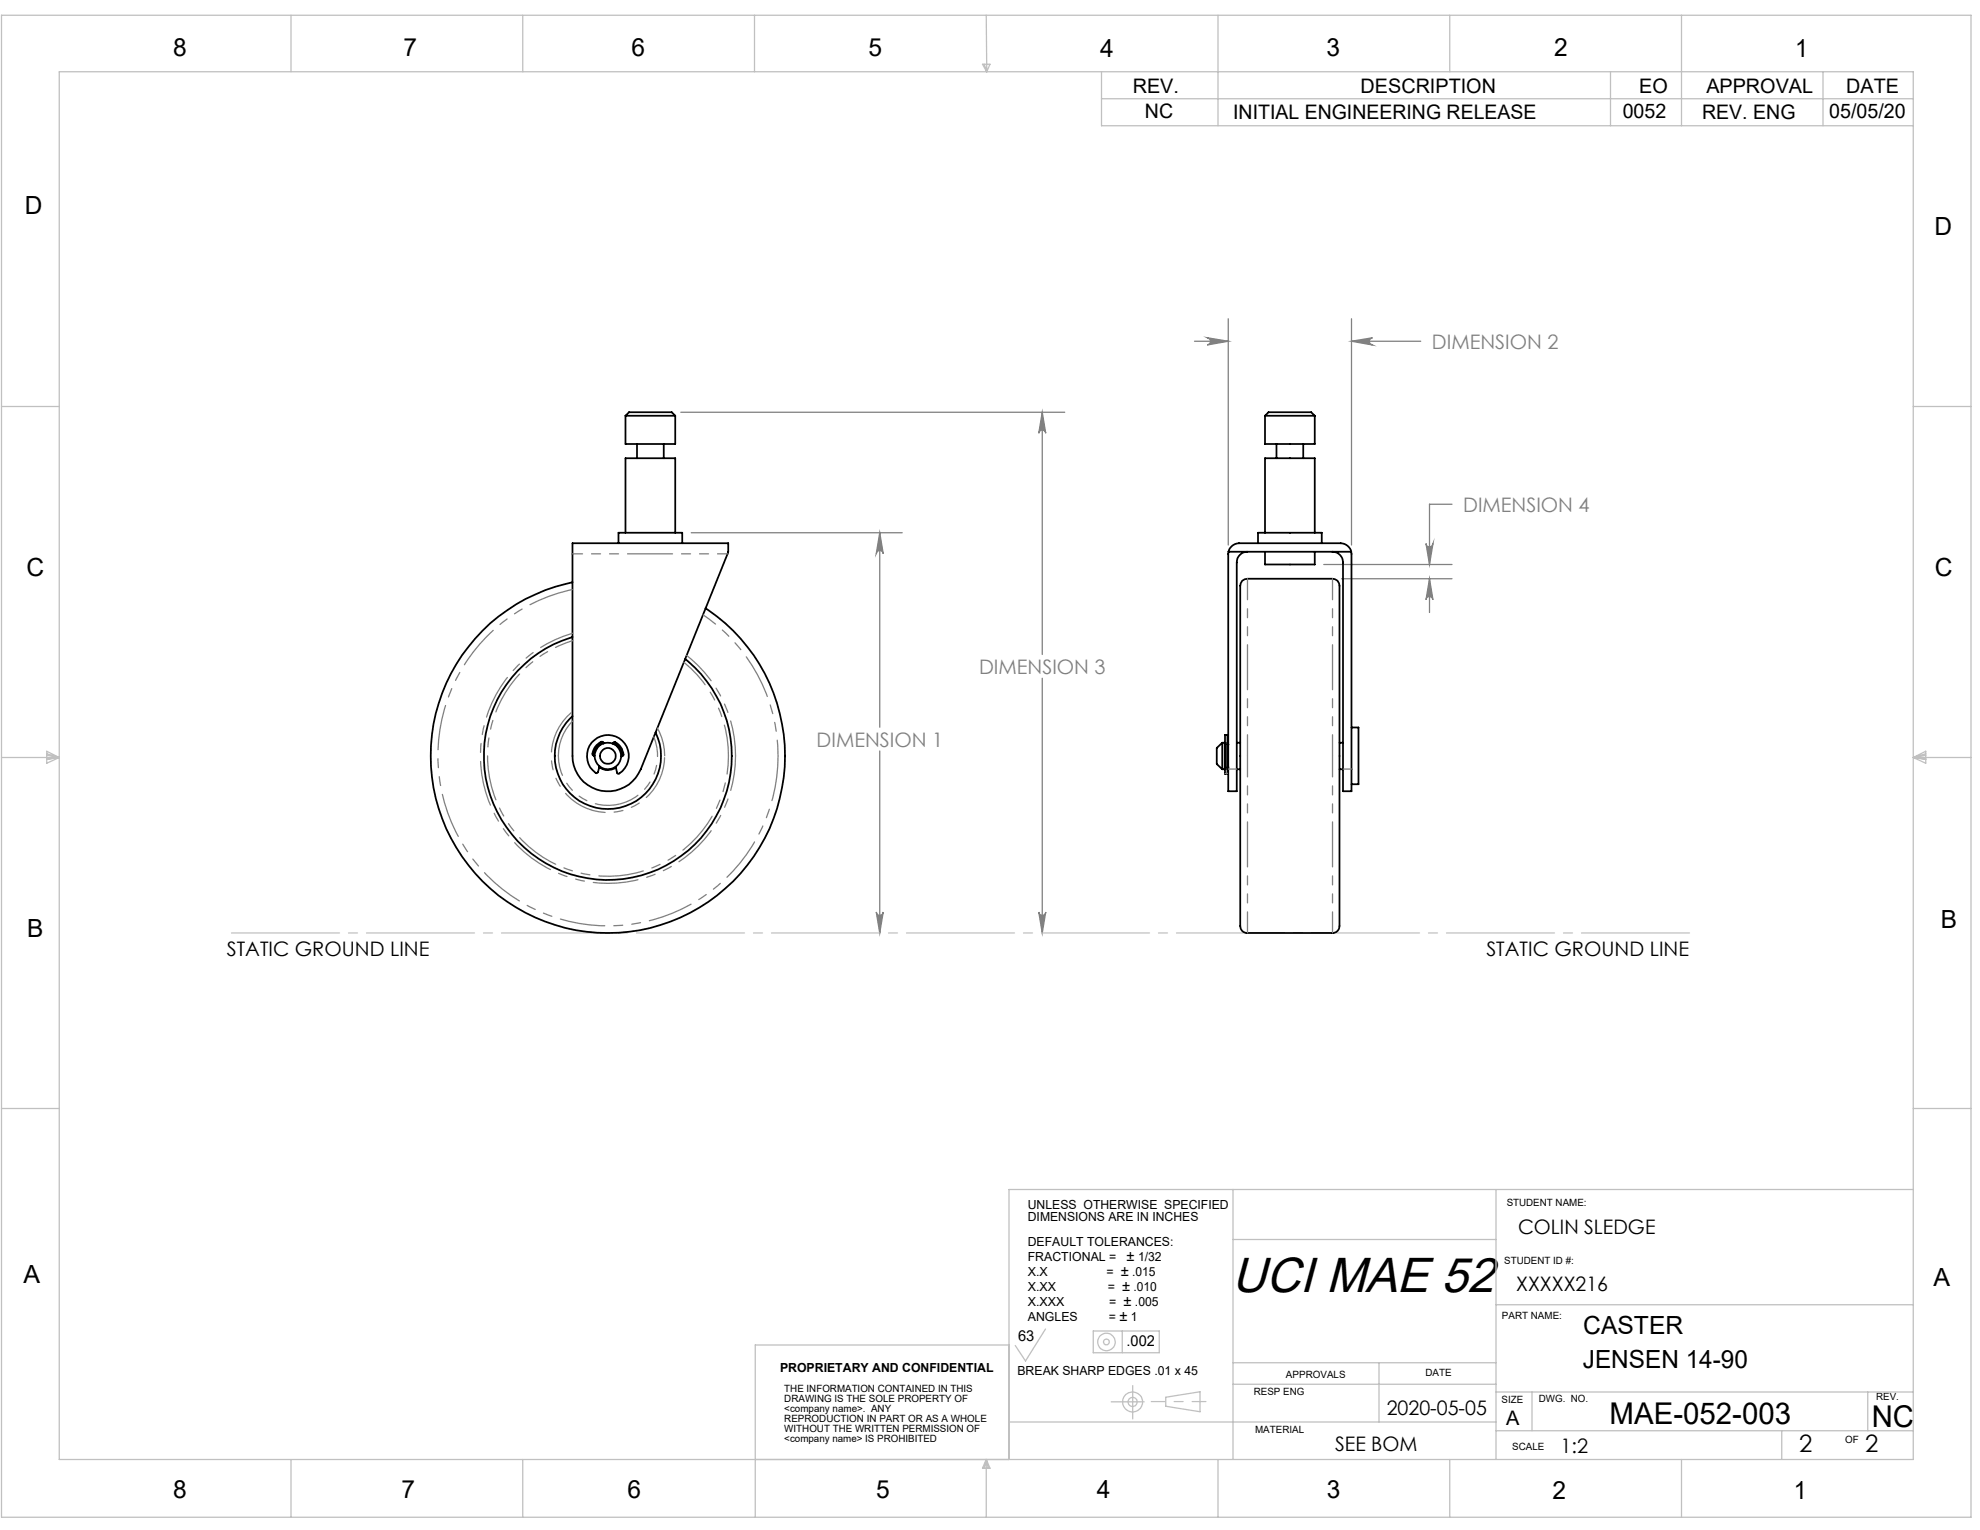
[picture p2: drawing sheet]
<svg xmlns="http://www.w3.org/2000/svg" width="279mm" height="216mm" viewBox="0 0 279 216" stroke-linecap="round" stroke-linejoin="round" font-family="sans-serif">
<g fill="none" stroke="#808080" stroke-width=".18">
<path d="M96.1 58.2h54.1M147.1 58.2v34.2M147.1 58.2l.5 2.9a.49 .49 0 0 0-.5-.4 .49 .49 0 0 0-.5 .4zM168.6 48.2h4.7M170.4 47.7l2.9 .5-2.9 .5a.51 .51 0 0 0 .4-.5 .51 .51 0 0 0-.4-.5zM173.3 45v31.9M190.7 45v31.9M190.7 48.2h9.8M190.7 48.2l3-.5a.51 .51 0 0 0-.5 .5 .51 .51 0 0 0 .5 .5zM97.5 75.2h29.8M124.1 75.2l.5 2.9a.49 .49 0 0 0-.5-.4 .49 .49 0 0 0-.5 .4zM124.1 75.2v27.4"/>
<path d="M186.8 79.7h18.1M201.2 76.7a.49 .49 0 0 0 .5 .5 .49 .49 0 0 0 .5-.5l-.5 3zM204.9 71.2h-3.2v8.5M147.1 95.7v36M189.3 81.7h15.6M201.7 81.7v4.7M201.7 81.7l.5 2.9a.49 .49 0 0 0-.5-.4 .49 .49 0 0 0-.5 .4zM124.1 106v25.7M123.6 128.7a.49 .49 0 0 0 .5 .5 .49 .49 0 0 0 .5-.5l-.5 3zM146.6 128.7a.49 .49 0 0 0 .5 .5 .49 .49 0 0 0 .5-.5l-.5 3z"/>
</g>
<g fill="none" stroke="#c0c0c0" stroke-width=".18">
<path d="M.2 2.2h277.9v211.9h-277.9zM8.4 10.1h261.6v195.9h-261.6zM41.1 2.2v7.9M73.8 2.2v7.9M106.5 2.2v7.9M138.6 9.1h1.1l-.5 1zM138.9 9.1l.3 1M139.2 2.2v7.9M155.4 13.9h114.6M155.4 10.1v7.6h114.6M171.9 2.2v15.5M204.6 2.2v7.9"/>
<path d="M227.3 10.1v7.6M237.3 2.2v15.5M257.2 10.1v7.6M.2 57.4h8.2M270 57.4h8.1M.2 106.9h8.2M6.6 106l1.8 .9-1.8 .8zM6.6 106.4l1.8 .5M6.6 106.6l1.8 .3M8.4 106.9l-1.8 .2M270 106.9h8.1M270 106.9l1.7 .2"/>
<path d="M270 106.9l1.7-.9v1.7zM271.7 106.6l-1.7 .3M271.7 106.4l-1.7 .5M.2 156.4h8.2M270 156.4h8.1M174 167.9v38.1M174 174.9h37.1M211.1 167.9v38.1M270 167.9h-127.6v38.1M142.4 189.8h-35.8v24.3M147.5 187.5l-2.8 4.6-1.4-2.2M154.3 187.8h9.3v3.1h-9.3z"/>
<path d="M158.4 187.8v3.1M164.5 197.2l4.8-.8v2.8l-4.8-.8zM174 192.3h37.1M174 195.3h37.1M194.6 192.3v8.4M211.1 196.4h58.9M211.1 184.1h58.9M216.2 196.4v5.5M263.6 196.4v5.5M41.1 206v8.1M73.8 206v8.1M139.2 206v8.1"/>
<path d="M139.2 206l.5 1.2h-1.1zM139.2 206l-.3 1.2M139.2 206l.3 1.2M142.4 200.7h68.7M171.9 206v8.1M204.6 206v8.1M211.1 201.9h58.9M237.3 206v8.1M251.4 201.9v4.1"/>
<circle cx="156.1" cy="189.4" r="1.23"/>
<circle cx="156.1" cy="189.4" r=".42"/>
<circle cx="159.8" cy="197.8" r="1.41"/>
<circle cx="159.8" cy="197.8" r=".64"/>
</g>
<path d="M162.5 197.8h7.7" fill="none" stroke="#c0c0c0" stroke-width=".18" stroke-dasharray="15.2 1.3 1.3 1.3" stroke-dashoffset="13.3"/>
<path d="M159.8 197.8v-2.3M159.8 197.8v2.4M159.8 197.8h-3M159.8 197.8h1.7" fill="none" stroke="#c0c0c0" stroke-width=".18" stroke-dasharray="15.2 1.3 1.3 1.3"/>
<path d="M31.9 131.7h207.3" fill="none" stroke="#c0c0c0" stroke-width=".18" stroke-dasharray="15.2 1.3 1.3 1.3" stroke-dashoffset="-.8"/>
<g fill="#808080">
<path d="M123.6 128.7a.49 .49 0 0 0 .5 .5 .49 .49 0 0 0 .5-.5l-.5 3zM124.1 75.2l.5 2.9a.49 .49 0 0 0-.5-.4 .49 .49 0 0 0-.5 .4zM147.1 58.2l.5 2.9a.49 .49 0 0 0-.5-.4 .49 .49 0 0 0-.5 .4zM146.6 128.7a.49 .49 0 0 0 .5 .5 .49 .49 0 0 0 .5-.5l-.5 3z"/>
<path d="M170.4 47.7l2.9 .5-2.9 .5a.51 .51 0 0 0 .4-.5 .51 .51 0 0 0-.4-.5zM190.7 48.2l3-.5a.51 .51 0 0 0-.5 .5 .51 .51 0 0 0 .5 .5zM201.2 76.7a.49 .49 0 0 0 .5 .5 .49 .49 0 0 0 .5-.5l-.5 3zM201.7 81.7l.5 2.9a.49 .49 0 0 0-.5-.4 .49 .49 0 0 0-.5 .4z"/>
</g>
<g fill="none" stroke="#000" stroke-width=".25">
<path d="M88.3 58.7v4h7v-4M88.3 58.7h7M88.3 58.7l.5-.5h6l.5 .5M178.5 58.7h7M178.5 58.7l.5-.5h6l.5 .5M178.5 58.7v4h7v-4M80.8 76.7h22v1.2l-.1 .3-12.3 30.3a5 5 0 0 1-5.6 3.1 5 5 0 0 1-4-4.9zM87.3 76.7v-1.5h9v1.5M88.3 75.2v-10.5h7v10.5M89.9 62.7v2M93.7 62.7v2M173.4 77.9a1.56 1.56 0 0 1 1.4-1.2h14.4a1.56 1.56 0 0 1 1.5 1.2"/>
<path d="M173.4 77.9l-.1 30.6M173.4 77.9h17.3M176 77.9a1.51 1.51 0 0 0-1.5 1.5v29.1M177.5 76.7v-1.5h9v1.5M178.5 77.9v1.8h7v-1.8M178.5 75.2v-10.5h7v10.5M180.1 62.7v2M183.9 62.7v2M188 77.9a1.51 1.51 0 0 1 1.5 1.5v29.1M190.7 77.9v33.8h-1.2v-3.2M80.8 89.9a17.5 17.5 0 0 0-10.5 25 17.5 17.5 0 0 0 26.7 5.2 17.5 17.5 0 0 0-.3-27.1M80.8 82.2a25 25 0 0 0-17.4 35.6 25 25 0 0 0 38.9 7.6 25 25 0 0 0-2.7-39.6"/>
<path d="M175.3 82l.7-.3h12a1.15 1.15 0 0 1 1 1.4v46.3a2.92 2.92 0 0 1-.3 2l-.5 .3h-12.2a1.12 1.12 0 0 1-1-1.5v-46.7a2.22 2.22 0 0 1 .3-1.5zM80.8 101.1a7.5 7.5 0 0 0-1.1 10 7.5 7.5 0 0 0 10 2 7.5 7.5 0 0 0 2.8-9.7M83.8 106.6h.1M84.6 108.3a1.98 1.98 0 0 0 2.3 0M84.6 108.1l-.2 .8-.2 .2a2.93 2.93 0 0 1-.6-4.4 2.93 2.93 0 0 1 4.4 .1 2.93 2.93 0 0 1-.8 4.4l-.1-.1-.2-.9M85.2 104.9l-.2-.2a1.79 1.79 0 0 0-1.3 1.9h.1M85.2 104.8a1.95 1.95 0 0 0-1.4 1.8M86.5 105l.1-.3a1.87 1.87 0 0 1 1.3 1.9l-.1 .1M86.5 104.8a1.92 1.92 0 0 1 1.3 1.9M87.7 106.7h.1M172.5 104.8h.3v3.7h-.3M172.5 104.8v3.7"/>
<path d="M172.5 104.8l-.8 .8v2.2l.8 .7M172.8 105.1h.1M172.8 108.3h.1M172.9 103.7h.3v5.5h-.3zM173.2 105.1h.1M173.2 108.3h.1M173.3 104.8h-.1v3.7h.1M173.3 108.5v3.2h1.2v-3.2M174.5 104.8h.5M174.5 108.5h.5M189 104.8h.5M189 108.5h.5"/>
<path d="M190.7 102.7h1v8h-1"/>
<circle cx="85.8" cy="106.7" r="1.88"/>
<circle cx="85.8" cy="106.7" r="1.12"/>
</g>
<path d="M96.9 92.5a18 18 0 0 1 6.9 14.2M103.8 106.7a18 18 0 0 1-16.3 17.9 18 18 0 0 1-19.4-14.6 18 18 0 0 1 12.7-20.6" fill="none" stroke="#808080" stroke-width=".18" stroke-dasharray="6.3 1.3 1.3 1.3 1.3 1.3" stroke-dashoffset="1.4"/>
<path d="M78.8 106.7a7 7 0 0 0 8.4 6.8 7 7 0 0 0 5.1-9.5" fill="none" stroke="#808080" stroke-width=".18" stroke-dasharray="6.3 1.3 1.3 1.3 1.3 1.3" stroke-dashoffset="3.5"/>
<path d="M80.8 83.2a24 24 0 0 0-18.8 26.8 24 24 0 0 0 25.5 20.6 24 24 0 0 0 22.3-23.9M80.8 101.8a7 7 0 0 0-2 4.9M92.8 102.7a8 8 0 0 1 1 4M172.9 109.1h.3M173.3 108.5h1.2M190.7 108.5h-1.2" fill="none" stroke="#808080" stroke-width=".18" stroke-dasharray="6.3 1.3 1.3 1.3 1.3 1.3"/>
<path d="M109.8 106.7a24 24 0 0 0-10.6-20" fill="none" stroke="#808080" stroke-width=".18" stroke-dasharray="6.3 1.3 1.3 1.3 1.3 1.3" stroke-dashoffset="4.1"/>
<path d="M93.8 106.7a8 8 0 0 1-11.5 7.2 8 8 0 0 1-1.5-13.5" fill="none" stroke="#808080" stroke-width=".18" stroke-dasharray="6.3 1.3 1.3 1.3 1.3 1.3" stroke-dashoffset="-.3"/>
<path d="M102.8 106.7a17 17 0 0 0-6.3-13.2" fill="none" stroke="#808080" stroke-width=".18" stroke-dasharray="6.3 1.3 1.3 1.3 1.3 1.3" stroke-dashoffset="2"/>
<path d="M80.8 90.4a17 17 0 0 0-11.7 19.6 17 17 0 0 0 18.4 13.6 17 17 0 0 0 15.3-16.9" fill="none" stroke="#808080" stroke-width=".18" stroke-dasharray="6.3 1.3 1.3 1.3 1.3 1.3" stroke-dashoffset="3.8"/>
<path d="M102.7 78.2h-21.9" fill="none" stroke="#808080" stroke-width=".18" stroke-dasharray="6.3 1.3 1.3 1.3 1.3 1.3" stroke-dashoffset="4.9"/>
<path d="M176 81.7v25M176 106.7v25M188 106.7v-25M188 131.7v-25" fill="none" stroke="#808080" stroke-width=".18" stroke-dasharray="6.3 1.3 1.3 1.3 1.3 1.3" stroke-dashoffset="3.4"/>
<text font-size="6.9" x="173.8" y="182.3">UCI MAE 52</text>
<g font-size="4.2">
<text x="227.1" y="200.9">MAE-052-003</text>
<text x="264.1" y="201.4">NC</text>
</g>
<g font-size="3.5">
<text x="24.4" y="7.9">8</text>
<text x="56.9" y="7.9">7</text>
<text x="89.1" y="7.9">6</text>
<text x="122.5" y="7.9">5</text>
<text x="155.3" y="8">4</text>
<text x="187.2" y="7.9">3</text>
<text x="219.3" y="8">2</text>
<text x="253.3" y="8">1</text>
<text x="3.5" y="30.2">D</text>
<text x="273" y="33.2">D</text>
<text x="3.8" y="81.2">C</text>
<text x="273" y="81.3">C</text>
<text x="273.9" y="131">B</text>
<text x="3.9" y="132.2">B</text>
<text x="3.3" y="181.1">A</text>
<text x="272.8" y="181.4">A</text>
<text x="223.4" y="188.2">CASTER</text>
<text x="223.4" y="193.1">JENSEN 14-90</text>
<text x="24.4" y="211.4">8</text>
<text x="56.6" y="211.4">7</text>
<text x="88.6" y="211.4">6</text>
<text x="123.6" y="211.4">5</text>
<text x="154.8" y="211.4">4</text>
<text x="187.3" y="211.4">3</text>
<text x="219.1" y="211.5">2</text>
<text x="253.1" y="211.5">1</text>
</g>
<g font-size="3.4">
<text x="253.9" y="205">2</text>
<text x="263.2" y="205">2</text>
</g>
<g font-size="2.8">
<text x="159.8" y="13.1">REV.</text>
<text x="161.6" y="16.6">NC</text>
<text x="174" y="16.8">INITIAL ENGINEERING RELEASE</text>
<text x="192" y="13.1">DESCRIPTION</text>
<text x="229" y="16.6">0052</text>
<text x="231.3" y="13.1">EO</text>
<text x="240.2" y="16.8">REV. ENG</text>
<text x="240.8" y="13.1">APPROVAL</text>
<text x="258.1" y="16.6">05/05/20</text>
<text x="260.5" y="13.1">DATE</text>
<text x="32" y="134.8">STATIC GROUND LINE</text>
<text x="209.7" y="134.8">STATIC GROUND LINE</text>
<text x="214.2" y="174.1">COLIN SLEDGE</text>
<text x="213.9" y="182.1">XXXXX216</text>
<text x="195.7" y="199.7">2020-05-05</text>
<text x="212.6" y="201.1">A</text>
<text x="188.4" y="204.7">SEE BOM</text>
<text x="220.2" y="205">1:2</text>
</g>
<g font-size="2.8" fill="#808080">
<text x="202.1" y="49.2">DIMENSION 2</text>
<text x="206.5" y="72.2">DIMENSION 4</text>
<text x="138.2" y="95.1">DIMENSION 3</text>
<text x="115.2" y="105.3">DIMENSION 1</text>
</g>
<g font-size="2.1">
<text x="159" y="177.9">±</text>
<text x="158.1" y="180">±</text>
<text x="158.3" y="182.2">±</text>
<text x="158.5" y="184.3">±</text>
<text x="143.7" y="189.2">63</text>
<text x="158" y="186.4">±</text>
<text x="159" y="189.9">.002</text>
</g>
<g font-size="1.8">
<text x="145" y="170.6">UNLESS OTHERWISE SPECIFIED</text>
<text x="145" y="172.4">DIMENSIONS ARE IN INCHES</text>
<text x="145" y="175.9">DEFAULT TOLERANCES:</text>
<text x="145" y="177.9">FRACTIONAL =</text>
<text x="160.6" y="177.9">1/32</text>
<text x="145" y="184.3">X.XXX</text>
<text x="145" y="180.1">X.X</text>
<text x="145" y="182.2">X.XX</text>
<text x="156.1" y="180.1">=</text>
<text x="156.3" y="182.2">=</text>
<text x="156.5" y="184.3">=</text>
<text x="159.8" y="180.1">.015</text>
<text x="160" y="182.2">.010</text>
<text x="160.2" y="184.3">.005</text>
<text x="145" y="186.4">ANGLES</text>
<text x="156.5" y="186.4">=</text>
<text x="159.6" y="186.4">1</text>
<text x="110.1" y="193.6">PROPRIETARY AND CONFIDENTIAL</text>
<text x="143.6" y="194">BREAK SHARP EDGES .01 x 45</text>
</g>
<g font-size="1.4">
<text x="212.6" y="170.1">STUDENT NAME:</text>
<text x="212.3" y="178.3">STUDENT ID #:</text>
<text x="211.9" y="186.2">PART NAME:</text>
<text x="110.7" y="196.4">THE INFORMATION CONTAINED IN THIS</text>
<text x="110.7" y="197.9">DRAWING IS THE SOLE PROPERTY OF</text>
<text x="176.9" y="196.8">RESP ENG</text>
<text x="181.5" y="194.4">APPROVALS</text>
<text x="201.1" y="194.2">DATE</text>
<text x="211.9" y="198">SIZE</text>
<text x="217.1" y="197.8">DWG. NO.</text>
<text x="264.7" y="197.6">REV.</text>
<text x="110.7" y="199.3">&lt;company name&gt;. ANY</text>
<text x="110.7" y="200.7">REPRODUCTION IN PART OR AS A WHOLE</text>
<text x="110.7" y="202.1">WITHOUT THE WRITTEN PERMISSION OF</text>
<text x="110.7" y="203.5">&lt;company name&gt; IS PROHIBITED</text>
<text x="177.1" y="202.2">MATERIAL</text>
<text x="260.4" y="203.6">OF</text>
<text x="213.4" y="204.6">SCALE</text>
</g>
</svg>
